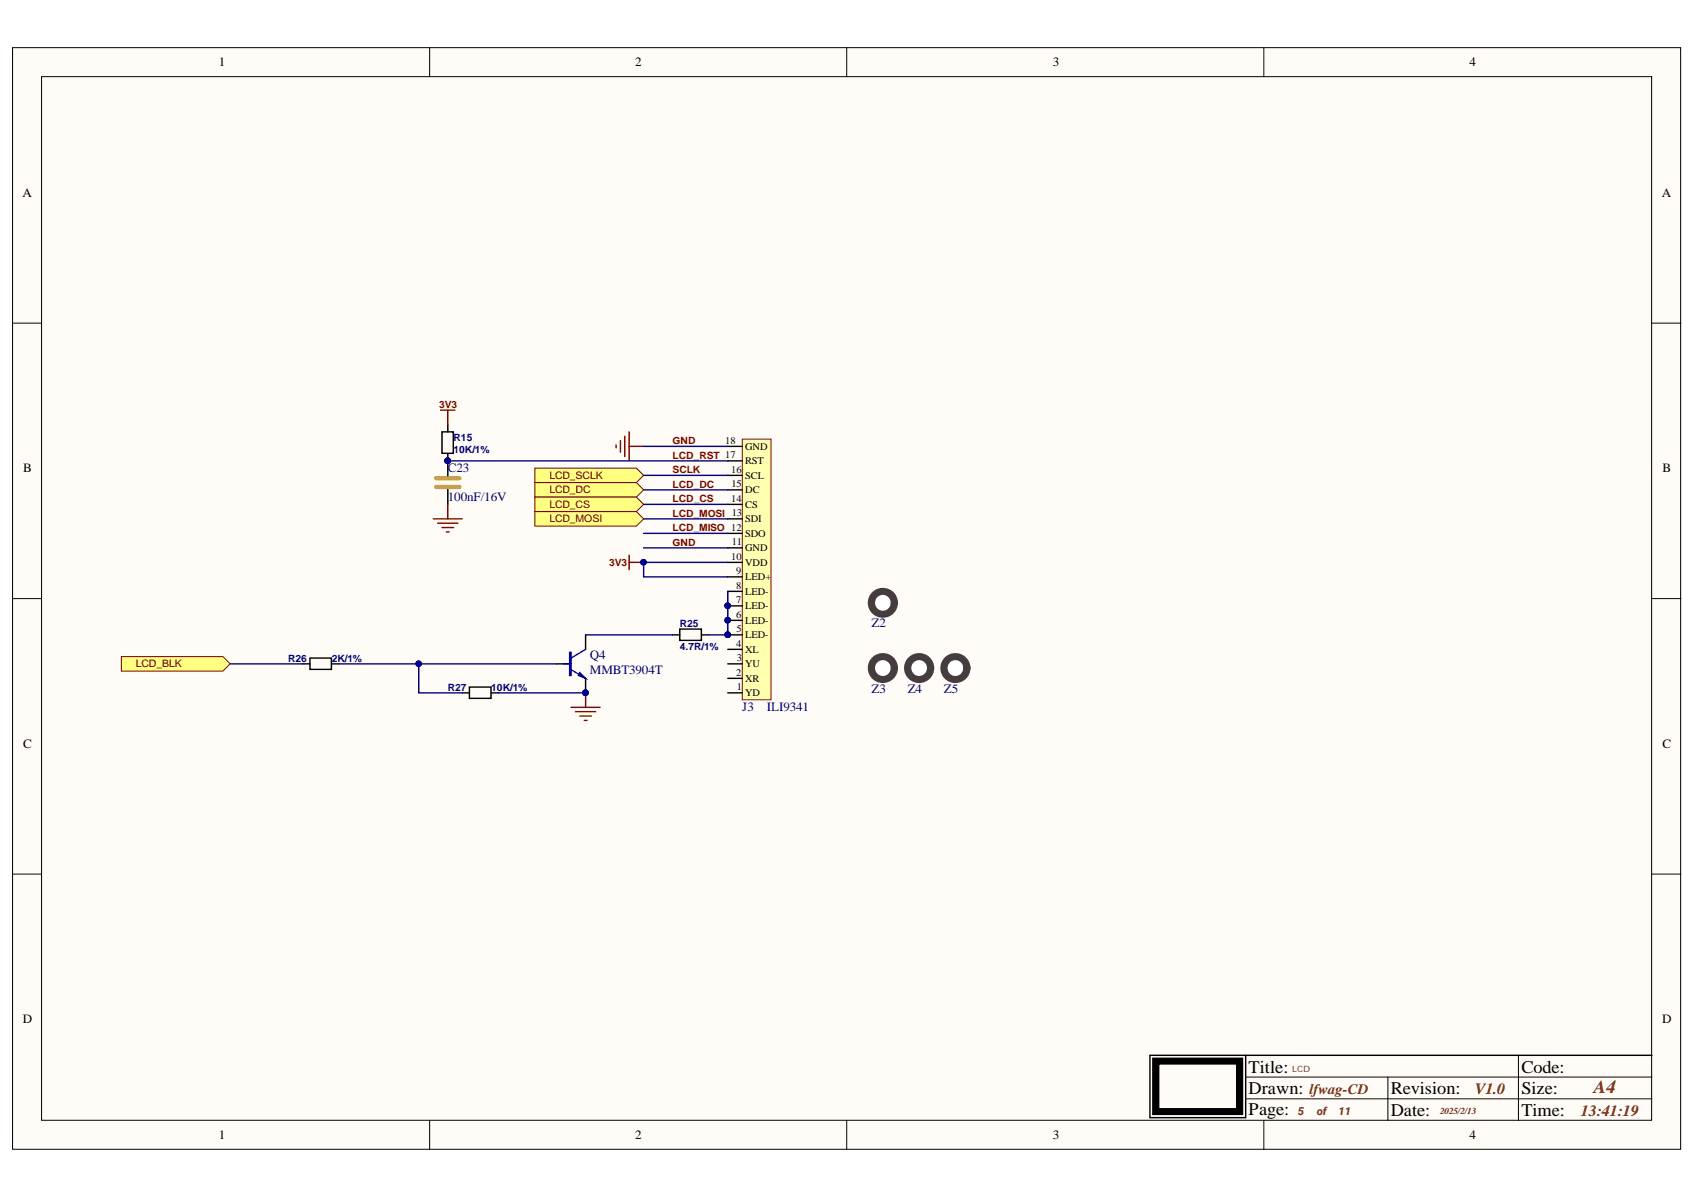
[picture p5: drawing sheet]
<svg xmlns="http://www.w3.org/2000/svg" width="297mm" height="210mm" viewBox="0 0 297 210" stroke-linecap="round" stroke-linejoin="round" font-family="sans-serif">
<g fill="#fffcf8" stroke="#000" stroke-width=".18">
<path d="M2.2 8.4h292.3v193h-292.3z"/>
<path d="M7.3 13.4h282.1v182.9h-282.1z"/>
</g>
<g fill="none" stroke="#000" stroke-width=".18">
<path d="M75.3 8.4v5M148.4 8.4v5M221.5 8.4v5M2.2 56.6h5.1M289.5 56.6h5.1M2.2 104.9h5.1M289.5 104.9h5.1M2.2 153.2h5.1M289.5 153.2h5.1M75.3 196.3v5.1M148.4 196.3v5.1M218.3 192.5h71.2"/>
<path d="M218.3 188.7h71.2M221.5 196.3v5.1M243.2 188.7v7.6M266.1 184.9v11.4"/>
</g>
<path d="M218.3 184.9v10.9h-16.8v-10.9h88" fill="none" stroke="#000" stroke-width=".25"/>
<path d="M202.5 185.9h14.7v8.9h-14.7z" fill="none" stroke="#000" stroke-width="1.3"/>
<g fill="#ffff80" stroke="#800000" stroke-width=".18">
<path d="M93.7 82h17.8l1.3 1.3-1.3 1.3h-17.8z" fill-rule="evenodd"/>
<path d="M93.7 84.6h17.8l1.3 1.2-1.3 1.3h-17.8z" fill-rule="evenodd"/>
<path d="M93.7 87.1h17.8l1.3 1.3-1.3 1.2h-17.8z" fill-rule="evenodd"/>
<path d="M93.7 89.6h17.8l1.3 1.3-1.3 1.3h-17.8z" fill-rule="evenodd"/>
<path d="M21.3 115h17.8l1.2 1.3-1.2 1.3h-17.8z" fill-rule="evenodd"/>
</g>
<path d="M108 78v.5M108.7 77.2v2M109.5 76.4v3.6M110.3 75.7v5.1M110.3 78.2h2.5M110.3 97.3v2.5M110.3 98.5h2.5" fill="none" stroke="#800000" stroke-width=".25"/>
<circle cx="112.8" cy="98.5" r=".48" fill="#000080" stroke="#000080" stroke-width=".18"/>
<path d="M154.7 107.2v.2" fill="none" stroke="#000" stroke-width=".25"/>
<circle cx="154.7" cy="105.6" r="2.01" fill="#fff" stroke="#443c3e" stroke-width="1.3"/>
<path d="M130.1 76.9h5v45.7h-5z" fill="#ffffb0" stroke="#800000" stroke-width=".18"/>
<g fill="none" stroke="#000" stroke-width=".25">
<path d="M77.5 75.7h1.9v3.7h-1.9zM78.5 74.4v1.3M127.5 78.2h2.6M78.5 80.8v2.7M78.5 85.6v2.8M127.5 96h2.6M127.5 93.5h2.6M127.5 90.9h2.6M127.5 88.4h2.6M127.5 85.8h2.6M127.5 83.3h2.6M127.5 98.5h2.6"/>
<path d="M127.5 80.8h2.6M53 116.3h1.3M54.3 115.3h3.8v2h-3.8zM58.1 116.3h1.3M97.5 116.3h2.6M102.6 111.2v2.6M117.9 111.2h1.2M119.1 110.2h3.8v2h-3.8zM123 111.2h1.2M127.5 118.9h2.6M127.5 116.3h2.6M127.5 113.8h2.6"/>
<path d="M127.5 111.2h2.6M127.5 108.7h2.6M127.5 106.2h2.6M127.5 103.6h2.6M127.5 101.1h2.6M154.7 118.6v.3M81 121.4h1.3M82.3 120.4h3.7v2h-3.7zM86.1 121.4h1.3M127.5 121.4h2.6"/>
</g>
<g fill="#000080" stroke="#000080" stroke-width=".18">
<circle cx="127.5" cy="108.7" r=".48"/>
<circle cx="127.5" cy="106.1" r=".48"/>
<circle cx="112.8" cy="98.5" r=".48"/>
<circle cx="73.4" cy="116.3" r=".48"/>
</g>
<path d="M76.4 85.3h4.1M76.4 83.8h4.1" fill="none" stroke="#c90" stroke-width=".75"/>
<path d="M77.2 71.9h2.5M78.5 71.9v2.5M75.9 90.9h5.1M76.7 91.7h3.6M77.5 92.4h2M78.2 93.2h.5M78.5 88.4v2.5M100.1 123.9h5.1M100.8 124.7h3.6M101.6 125.5h2M102.4 126.2h.5M102.6 121.4v2.5" fill="none" stroke="#800000" stroke-width=".25"/>
<g fill="none" stroke="#000080" stroke-width=".25">
<path d="M112.8 78.2h14.7M78.5 80.8h49M112.8 83.3h14.7M112.8 85.8h14.7M112.8 88.4h14.7M112.8 90.9h14.7M112.8 93.5h14.7M112.8 96h14.7M127.5 98.5h-14.7v2.6h14.7M40.3 116.3h12.7M59.4 116.3h38.1M73.4 116.3v5.1h7.6"/>
<path d="M102.6 111.2h15.3M127.5 103.6v7.6h-3.3M87.4 121.4h15.2"/>
</g>
<path d="M98.8 116.3h1M99.8 114.3h.3v4h-.3zM100 114.3v4M100.1 117.3l2.5 1.6M102.6 113.8l-2.5 1.5" fill="none" stroke="#00f" stroke-width=".25"/>
<circle cx="154.7" cy="117.1" r="2.01" fill="#fff" stroke="#443c3e" stroke-width="1.3"/>
<path d="M161.1 118.6v.3" fill="none" stroke="#000" stroke-width=".25"/>
<circle cx="161.1" cy="117.1" r="2.01" fill="#fff" stroke="#443c3e" stroke-width="1.3"/>
<path d="M167.5 118.6v.3" fill="none" stroke="#000" stroke-width=".25"/>
<circle cx="167.4" cy="117.1" r="2.01" fill="#fff" stroke="#443c3e" stroke-width="1.3"/>
<text font-size="3.5" fill="#000080" x="101.6" y="120.6">PIQ402</text>
<text font-size="3.2" fill="#630" x="279.3" y="191.6">A4</text>
<g font-size="3.1">
<text x="218.8" y="187.9">Title:</text>
<text x="218.8" y="191.8">Drawn:</text>
<text x="243.7" y="191.8">Revision:</text>
<text x="266.6" y="187.9">Code:</text>
<text x="266.6" y="191.8">Size:</text>
<text x="218.8" y="195.3">Page:</text>
<text x="243.7" y="195.6">Date:</text>
<text x="266.6" y="195.6">Time:</text>
</g>
<g font-size="2.7" fill="#630">
<text x="258.5" y="191.7">V1.0</text>
<text x="277" y="195.5">13:41:19</text>
</g>
<text font-size="2.5" fill="#630" x="229.5" y="191.7">lfwag-CD</text>
<g font-size="2.2">
<text x="38.4" y="11.6">1</text>
<text x="111.3" y="11.6">2</text>
<text x="184.5" y="11.6">3</text>
<text x="257.5" y="11.6">4</text>
<text x="4" y="34.5">A</text>
<text x="291.2" y="34.5">A</text>
<text x="4.1" y="82.7">B</text>
<text x="291.4" y="82.7">B</text>
<text x="4.1" y="131">C</text>
<text x="291.3" y="131">C</text>
<text x="4" y="179.3">D</text>
<text x="291.3" y="179.3">D</text>
<text x="38.4" y="199.6">1</text>
<text x="111.3" y="199.6">2</text>
<text x="184.5" y="199.6">3</text>
<text x="257.5" y="199.6">4</text>
</g>
<g font-size="2.2" fill="#000080">
<text x="78.5" y="82.7">C23</text>
<text x="78.5" y="87.8">100nF/16V</text>
<text x="152.7" y="109.9">Z2</text>
<text x="103.4" y="118.1">MMBT3904T</text>
<text x="103.4" y="115.5">Q4</text>
<text x="130.1" y="124.7">J3</text>
<text x="134.4" y="124.7">ILI9341</text>
<text x="152.7" y="121.4">Z3</text>
<text x="159.1" y="121.4">Z4</text>
<text x="165.4" y="121.4">Z5</text>
</g>
<text font-size="2.1" fill="#000080" x="77.6" y="80.5">PIR1502</text>
<g font-size="1.9" fill="#630">
<text x="227.5" y="195.4">5</text>
<text x="230.8" y="195.4">of</text>
<text x="234.6" y="195.4">11</text>
</g>
<g font-size="1.8" fill="#800000">
<text x="77" y="71.5">3V3</text>
<text x="117.9" y="77.8">GND</text>
<text x="96.3" y="83.9">LCD_SCLK</text>
<text x="117.9" y="80.4">LCD_RST 17</text>
<text x="117.9" y="82.9">SCLK</text>
<text x="96.3" y="86.4">LCD_DC</text>
<text x="96.3" y="89">LCD_CS</text>
<text x="117.9" y="85.4">LCD_DC</text>
<text x="117.9" y="88">LCD_CS</text>
<text x="96.3" y="91.5">LCD_MOSI</text>
<text x="117.9" y="90.5">LCD_MOSI 13</text>
<text x="117.9" y="93.1">LCD_MISO 12</text>
<text x="117.9" y="95.6">GND</text>
<text x="106.7" y="99.2">3V3</text>
<text x="23.8" y="116.9">LCD_BLK</text>
</g>
<g font-size="1.8" fill="#000080">
<text x="79.5" y="77.3">R15</text>
<text x="79.5" y="79.3">10K/1%</text>
<text x="119.1" y="113.9">4.7R/1%</text>
<text x="119.1" y="109.8">R25</text>
<text x="50.5" y="115.9">R26</text>
<text x="58.1" y="115.9">2K/1%</text>
<text x="78.5" y="121">R27</text>
<text x="86.1" y="121">10K/1%</text>
</g>
<g font-size="1.8">
<text x="127.1" y="77.8">18</text>
<text x="128.1" y="82.8">16</text>
<text x="130.6" y="83.9">SCL</text>
<text x="130.6" y="81.3">RST</text>
<text x="130.6" y="78.8">GND</text>
<text x="128.1" y="87.9">14</text>
<text x="128.2" y="85.4">15</text>
<text x="130.6" y="88.9">CS</text>
<text x="130.6" y="86.4">DC</text>
<text x="128.2" y="95.5">11</text>
<text x="130.6" y="94">SDO</text>
<text x="130.6" y="91.5">SDI</text>
<text x="128.1" y="98.1">10</text>
<text x="129" y="100.6">9</text>
<text x="130.6" y="96.6">GND</text>
<text x="130.6" y="101.6">LED+</text>
<text x="130.6" y="99.1">VDD</text>
<text x="129" y="105.7">7</text>
<text x="129" y="103.2">8</text>
<text x="130.6" y="106.7">LED-</text>
<text x="130.6" y="104.2">LED-</text>
<text x="129" y="113.3">4</text>
<text x="129" y="108.2">6</text>
<text x="129.1" y="110.8">5</text>
<text x="130.6" y="111.8">LED-</text>
<text x="130.6" y="109.3">LED-</text>
<text x="129" y="118.4">2</text>
<text x="129.1" y="115.9">3</text>
<text x="130.6" y="119.4">XR</text>
<text x="130.6" y="116.9">YU</text>
<text x="130.6" y="114.3">XL</text>
<text x="129.1" y="120.9">1</text>
<text x="130.6" y="122">YD</text>
</g>
<text font-size="1.6" fill="#630" x="252.4" y="195.3">2025/2/13</text>
<text font-size="1.5" fill="#630" x="226.4" y="187.8">LCD</text>
<text font-size="1.4" fill="#000080" x="127" y="111.4">PIJ305</text>
</svg>
